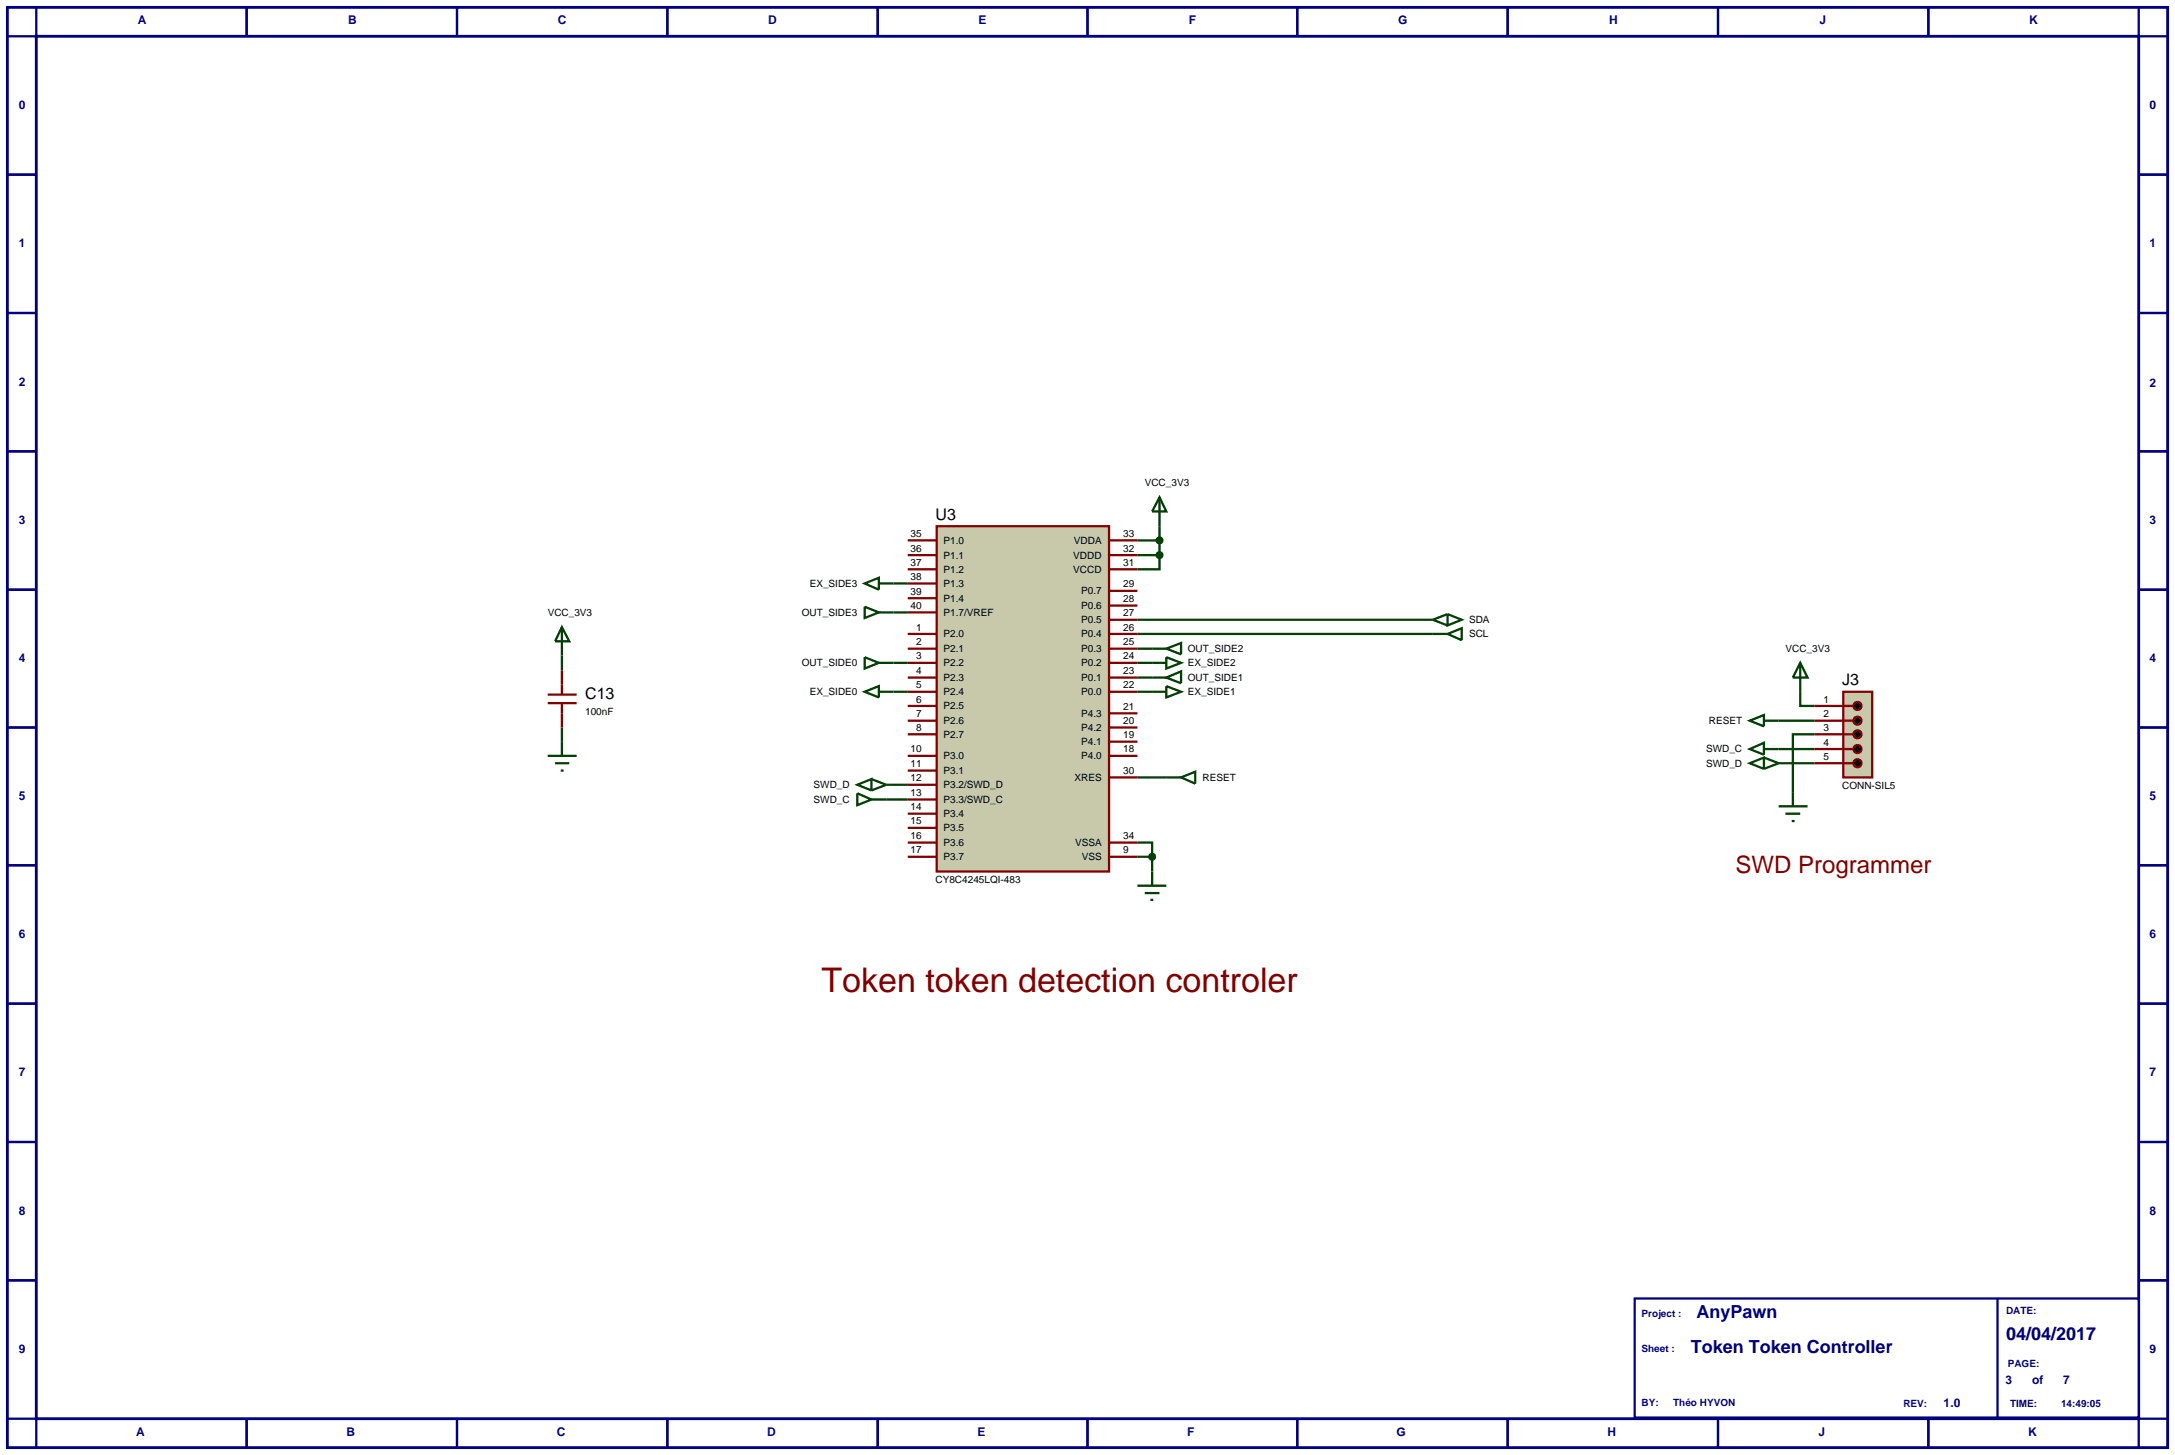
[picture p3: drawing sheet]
<svg xmlns="http://www.w3.org/2000/svg" width="384mm" height="257mm" viewBox="0 0 384 257" stroke-linecap="round" stroke-linejoin="round" font-family="sans-serif">
<path d="M1.3 1.3h381v254h-381zM6.4 6.4h370.8v243.8h-370.8z" fill="none" stroke="#000080" stroke-width=".5"/>
<g fill="none" stroke="#000080" stroke-width=".4">
<path d="M6.4 1.3v5.1h-5.1M43.5 1.3v5.1M80.6 1.3v5.1M117.7 1.3v5.1M154.8 1.3v5.1M191.8 1.3v5.1M228.8 1.3v5.1M265.9 1.3v5.1M303 1.3v5.1M340.1 1.3v5.1M377.2 1.3v5.1h5.1M1.3 30.8h5.1"/>
<path d="M377.2 30.8h5.1M1.3 55.2h5.1M377.2 55.2h5.1M1.3 79.6h5.1M377.2 79.6h5.1M1.3 104h5.1M377.2 104h5.1M1.3 128.3h5.1M377.2 128.3h5.1M1.3 152.6h5.1M377.2 152.6h5.1M1.3 177h5.1"/>
<path d="M377.2 177h5.1M1.3 201.4h5.1M377.2 201.4h5.1M1.3 225.8h5.1M377.2 225.8h5.1M1.3 250.2h5.1v5.1M43.5 250.2v5.1M80.6 250.2v5.1M117.7 250.2v5.1M154.8 250.2v5.1M191.8 250.2v5.1M228.8 250.2v5.1"/>
<path d="M265.9 250.2v5.1M303 250.2v5.1M340.1 250.2v5.1M382.3 250.2h-5.1v5.1"/>
</g>
<path d="M288.3 229h88.9v21h-88.9z" fill="#fff" stroke="#000080" stroke-width=".4"/>
<path d="M352.3 229v21" fill="none" stroke="#000080" stroke-width=".4"/>
<g fill="none" stroke="#004000" stroke-width=".4">
<path d="M200.6 95.3h3.9M200.6 97.9h3.9M204.5 97.9v2.5h-3.9M204.5 92.8v5.1M99.1 115.6v2.6M157.6 116.9h2.5M157.6 102.9h2.5M157.6 108h2.5M200.6 116.9h2.6M200.6 119.5h2.6M200.6 114.4h2.6M200.6 109.3h52.1"/>
<path d="M200.6 111.8h52.1M99.1 128.3v2.5M156.3 138.4h3.8M157.6 122h2.5M200.6 137.1h5.1M200.6 122h2.6M313.7 132.1h6.3M313.7 134.6h6.3M313.7 127.1h6.3M317.5 122v2.5h2.5M320 129.5h-3.8v10.2M156.3 141h3.8"/>
<path d="M200.6 148.6h2.6v2.5M200.6 151.1h2.6M203.2 151.1v2.6"/>
</g>
<path d="M165.2 92.8h30.4v60.9h-30.4z" fill="#c8c8aa" stroke="#800000" stroke-width=".4"/>
<g fill="none" stroke="#800000" stroke-width=".4">
<path d="M160.1 95.3h5.1M160.1 97.9h5.1M195.6 95.3h5M195.6 97.9h5M160.1 100.4h5.1M160.1 108h5.1M160.1 116.9h5.1M160.1 119.5h5.1M160.1 114.4h5.1M160.1 111.8h5.1M160.1 102.9h5.1M160.1 105.5h5.1"/>
<path d="M195.6 100.4h5M195.6 116.9h5M195.6 119.5h5M195.6 104.2h5M195.6 106.8h5M195.6 114.4h5M195.6 111.8h5M195.6 109.3h5M160.1 122h5.1M160.1 124.5h5.1M160.1 127.1h5.1M160.1 129.5h5.1"/>
<path d="M160.1 135.9h5.1M160.1 138.4h5.1M160.1 133.3h5.1M195.6 122h5M195.6 137.1h5M195.6 125.8h5M195.6 128.3h5M195.6 130.8h5M195.6 133.3h5M160.1 141h5.1M160.1 143.5h5.1M160.1 151.1h5.1"/>
<path d="M160.1 146h5.1M160.1 148.6h5.1M195.6 151.1h5M195.6 148.6h5"/>
</g>
<path d="M204.5 87.7l1.2 2.5h-2.5zM204.5 87.7v5.1" fill="none" stroke="#004000" stroke-width=".4"/>
<path d="M204.2 94.9l.3-.1-.5 .5zM204.5 94.8l.4 .2 .1 .3zM204.5 95.8l.5-.5-.1 .3zM204 95.3l.5 .5-.4-.2z" fill="#004000" stroke="#004000" stroke-width=".4"/>
<path d="M204.5 94.8l.5 .5-.5 .5-.5-.5z" fill="#004000"/>
<path d="M204.2 97.5l.3-.1-.5 .5zM204.5 97.4l.4 .2 .1 .3zM204.5 98.4l.5-.5-.1 .3zM204 97.9l.5 .5-.4-.2z" fill="#004000" stroke="#004000" stroke-width=".4"/>
<path d="M204.5 97.4l.5 .5-.5 .5-.5-.5z" fill="#004000"/>
<path d="M200.6 156.2h5.1M201.9 157.5h2.6M202.9 158.7h.5M203.2 153.7v2.5" fill="none" stroke="#004000" stroke-width=".4"/>
<path d="M202.8 150.8l.4-.2-.5 .5zM203.2 150.6l.4 .2 .1 .3zM203.7 151.1l-.1 .3-.4 .2zM202.7 151.1l.5 .5-.4-.2z" fill="#004000" stroke="#004000" stroke-width=".4"/>
<path d="M202.7 151.1l.5-.5 .5 .5-.5 .5z" fill="#004000"/>
<path d="M99.1 118.2v4.3M96.6 122.5h5.1M96.6 124h5.1M99.1 124v4.3" fill="none" stroke="#800000" stroke-width=".4"/>
<g fill="none" stroke="#004000" stroke-width=".4">
<path d="M99.1 110.6l1.3 2.5h-2.5zM99.1 110.6v5M152.5 102.9l2.5-1v2.1zM152.5 115.9l2.5 1-2.5 1zM152.5 107l2.5 1-2.5 1zM155 116.9h2.6M155 102.9h2.6M155 108h2.6M203.2 116.9h2.5M203.2 119.5h2.5M203.2 114.4h2.5M205.7 115.9l2.6 1-2.6 1z"/>
<path d="M205.7 119.5l2.6-1.1v2.1zM205.7 114.4l2.6-1v2zM252.7 111.8h2.6M255.3 108.3l2.5 1-2.5 1zM255.3 111.8l2.5-1v2.1zM255.3 108.3l-2.6 1 2.6 1M96.6 133.3h5.1M97.9 134.6h2.5M98.9 135.9h.5M99.1 130.8v2.5M151.2 139.9l2.5 1.1-2.5 1zM151.2 138.4l2.5-1v2z"/>
<path d="M152.5 122l2.5-1v2zM153.7 137.4l2.6 1-2.6 1M155 122h2.6M203.2 122h2.5M205.7 121l2.6 1-2.6 1zM205.7 137.1h2.6M208.3 137.1l2.5-1v2.1zM153.7 141h2.6"/>
</g>
<path d="M325.1 122h5.1v15.1h-5.1z" fill="#c8c8aa" stroke="#800000" stroke-width=".4"/>
<path d="M320 124.5h6.9M320 127.1h6.9M320 129.5h6.9M320 132.1h6.9M320 134.6h6.9" fill="none" stroke="#800000" stroke-width=".4"/>
<g fill="#000" stroke="#800000" stroke-width=".4">
<path d="M327.1 124l.5-.2-.7 .7zM327.6 123.8a.68 .68 0 0 1 .7 .7zM328.3 124.5a.68 .68 0 0 1-.7 .7zM326.9 124.5l.7 .7a.68 .68 0 0 1-.7-.7z"/>
<path d="M327.1 126.6l.5-.2-.7 .7zM327.6 126.4a.68 .68 0 0 1 .7 .7zM328.3 127.1a.68 .68 0 0 1-.7 .7zM326.9 127.1l.7 .7a.68 .68 0 0 1-.7-.7z"/>
<path d="M327.1 129l.5-.2-.7 .7zM327.6 128.8a.68 .68 0 0 1 .7 .7zM327.6 130.2l.7-.7a.68 .68 0 0 1-.7 .7zM326.9 129.5l.7 .7a.68 .68 0 0 1-.7-.7z"/>
<path d="M327.1 131.6l.5-.2-.7 .7zM327.6 131.4a.68 .68 0 0 1 .7 .7zM328.3 132.1a.68 .68 0 0 1-.7 .7zM326.9 132.1l.7 .7a.68 .68 0 0 1-.7-.7z"/>
<path d="M327.1 134.1l.5-.2-.7 .7zM327.6 133.9a.68 .68 0 0 1 .7 .7zM328.3 134.6a.68 .68 0 0 1-.7 .7zM326.9 134.6l.7 .7a.68 .68 0 0 1-.7-.7z"/>
</g>
<path d="M326.9 124.5l.7-.7 .7 .7-.7 .7zM326.9 127.1l.7-.7 .7 .7-.7 .7zM327.6 128.8l.7 .7-.7 .7-.7-.7zM327.6 131.4l.7 .7-.7 .7-.7-.7zM326.9 134.6l.7-.7 .7 .7-.7 .7z" fill="#000"/>
<path d="M317.5 116.9l1.3 2.6h-2.6zM317.5 116.9v5.1M308.6 132.1l2.5-1.1v2.1zM308.6 134.6l2.5-1v2zM308.6 127.1l2.5-1v2zM311.1 132.1h2.6M311.1 133.6l2.6 1-2.6 1M311.1 127.1h2.6M316.2 139.7v2.5M313.7 142.2h5.1M314.9 143.5h2.6M316 144.8h.5" fill="none" stroke="#004000" stroke-width=".4"/>
<text font-size="6" fill="#800000" x="144.9" y="174.9">Token token detection controler</text>
<text font-size="4.2" fill="#800000" x="306.1" y="154">SWD Programmer</text>
<g font-size="3.2" fill="#000080">
<text x="299.2" y="232.4">AnyPawn</text>
<text x="298.2" y="238.7">Token Token Controller</text>
<text x="353.8" y="236.4">04/04/2017</text>
</g>
<g font-size="2.8">
<text x="165" y="91.7">U3</text>
<text x="103.2" y="123.3">C13</text>
<text x="324.9" y="120.9">J3</text>
</g>
<g font-size="2.1" fill="#000080">
<text x="24.3" y="4.2">A</text>
<text x="61.4" y="4.2">B</text>
<text x="98.4" y="4.2">C</text>
<text x="135.5" y="4.2">D</text>
<text x="172.6" y="4.2">E</text>
<text x="209.7" y="4.2">F</text>
<text x="246.6" y="4.2">G</text>
<text x="283.8" y="4.2">H</text>
<text x="320.9" y="4.2">J</text>
<text x="357.9" y="4.2">K</text>
<text x="3.3" y="19.2">0</text>
<text x="379.1" y="19.2">0</text>
<text x="3.3" y="43.6">1</text>
<text x="379.1" y="43.6">1</text>
<text x="3.3" y="68">2</text>
<text x="379.1" y="68.2">2</text>
<text x="3.3" y="92.4">3</text>
<text x="379.1" y="92.4">3</text>
<text x="3.3" y="116.8">4</text>
<text x="379.1" y="116.8">4</text>
<text x="3.3" y="141">5</text>
<text x="379.1" y="141">5</text>
<text x="3.3" y="165.4">6</text>
<text x="379.1" y="165.4">6</text>
<text x="3.3" y="189.8">7</text>
<text x="379.1" y="189.8">7</text>
<text x="3.3" y="214.2">8</text>
<text x="379.1" y="214.2">8</text>
<text x="3.3" y="238.6">9</text>
<text x="379.1" y="238.6">9</text>
<text x="353.7" y="244">3</text>
<text x="358.4" y="244">of</text>
<text x="363.9" y="244">7</text>
<text x="342.8" y="248.1">1.0</text>
<text x="24" y="253.3">A</text>
<text x="61.1" y="253.3">B</text>
<text x="98.2" y="253.3">C</text>
<text x="135.3" y="253.3">D</text>
<text x="172.4" y="253.3">E</text>
<text x="209.4" y="253.3">F</text>
<text x="246.3" y="253.3">G</text>
<text x="283.5" y="253.3">H</text>
<text x="320.7" y="253.3">J</text>
<text x="357.7" y="253.3">K</text>
</g>
<g font-size="1.8">
<text x="201.9" y="85.8">VCC_3V3</text>
<text x="160.6" y="94.7">35</text>
<text x="166.4" y="95.9">P1.0</text>
<text x="189.4" y="95.9">VDDA</text>
<text x="198.1" y="94.7">33</text>
<text x="160.6" y="97.3">36</text>
<text x="160.6" y="99.8">37</text>
<text x="166.4" y="98.5">P1.1</text>
<text x="166.4" y="101">P1.2</text>
<text x="189.3" y="98.5">VDDD</text>
<text x="189.3" y="101">VCCD</text>
<text x="198.1" y="97.3">32</text>
<text x="198.1" y="99.8">31</text>
<text x="142.8" y="103.5">EX_SIDE3</text>
<text x="160.6" y="107.4">40</text>
<text x="160.6" y="102.3">38</text>
<text x="160.6" y="104.9">39</text>
<text x="166.4" y="103.5">P1.3</text>
<text x="166.4" y="106.1">P1.4</text>
<text x="190.7" y="104.8">P0.7</text>
<text x="190.7" y="107.4">P0.6</text>
<text x="198.1" y="103.6">29</text>
<text x="198.1" y="106.2">28</text>
<text x="96.6" y="108.6">VCC_3V3</text>
<text x="141.4" y="108.6">OUT_SIDE3</text>
<text x="161.6" y="113.8">2</text>
<text x="161.6" y="111.2">1</text>
<text x="166.4" y="108.6">P1.7/VREF</text>
<text x="166.4" y="112.4">P2.0</text>
<text x="190.7" y="109.9">P0.5</text>
<text x="190.7" y="112.4">P0.4</text>
<text x="198.1" y="113.8">25</text>
<text x="198.1" y="108.7">27</text>
<text x="198.1" y="111.2">26</text>
<text x="259.1" y="109.9">SDA</text>
<text x="259.1" y="112.4">SCL</text>
<text x="141.4" y="117.5">OUT_SIDE0</text>
<text x="161.6" y="116.3">3</text>
<text x="161.6" y="118.9">4</text>
<text x="166.4" y="117.5">P2.2</text>
<text x="166.4" y="115">P2.1</text>
<text x="190.7" y="115">P0.3</text>
<text x="190.7" y="117.5">P0.2</text>
<text x="198.1" y="116.3">24</text>
<text x="198.1" y="118.9">23</text>
<text x="209.5" y="117.5">EX_SIDE2</text>
<text x="209.5" y="115">OUT_SIDE2</text>
<text x="314.9" y="115">VCC_3V3</text>
<text x="142.8" y="122.6">EX_SIDE0</text>
<text x="161.6" y="121.4">5</text>
<text x="161.6" y="123.9">6</text>
<text x="166.4" y="120.1">P2.3</text>
<text x="166.4" y="122.6">P2.4</text>
<text x="166.4" y="125.1">P2.5</text>
<text x="190.7" y="120.1">P0.1</text>
<text x="190.7" y="122.6">P0.0</text>
<text x="198.1" y="121.4">22</text>
<text x="198.1" y="125.2">21</text>
<text x="209.5" y="122.6">EX_SIDE1</text>
<text x="209.5" y="120.1">OUT_SIDE1</text>
<text x="321.6" y="123.9">1</text>
<text x="103.2" y="126.1">100nF</text>
<text x="161.6" y="126.5">7</text>
<text x="161.6" y="128.9">8</text>
<text x="166.4" y="127.7">P2.6</text>
<text x="166.4" y="130.1">P2.7</text>
<text x="190.7" y="126.4">P4.3</text>
<text x="190.7" y="128.9">P4.2</text>
<text x="190.7" y="131.4">P4.1</text>
<text x="198.1" y="127.7">20</text>
<text x="198.1" y="130.2">19</text>
<text x="301.4" y="127.7">RESET</text>
<text x="321.6" y="126.5">2</text>
<text x="321.6" y="128.9">3</text>
<text x="321.6" y="131.5">4</text>
<text x="160.6" y="135.3">11</text>
<text x="160.6" y="137.8">12</text>
<text x="160.6" y="132.7">10</text>
<text x="166.4" y="136.5">P3.1</text>
<text x="166.4" y="133.9">P3.0</text>
<text x="189.5" y="137.7">XRES</text>
<text x="190.7" y="133.9">P4.0</text>
<text x="198.1" y="136.5">30</text>
<text x="198.1" y="132.7">18</text>
<text x="212.1" y="137.7">RESET</text>
<text x="300.9" y="132.7">SWD_C</text>
<text x="300.9" y="135.2">SWD_D</text>
<text x="321.6" y="134">5</text>
<text x="143.5" y="141.6">SWD_C</text>
<text x="143.5" y="139">SWD_D</text>
<text x="160.6" y="140.4">13</text>
<text x="160.6" y="142.9">14</text>
<text x="166.4" y="139">P3.2/SWD_D</text>
<text x="166.4" y="141.6">P3.3/SWD_C</text>
<text x="324.9" y="139.1">CONN-SIL5</text>
<text x="160.6" y="145.4">15</text>
<text x="160.6" y="148">16</text>
<text x="166.4" y="144.1">P3.4</text>
<text x="166.4" y="146.6">P3.5</text>
<text x="166.4" y="149.2">P3.6</text>
<text x="189.6" y="149.2">VSSA</text>
<text x="198.1" y="148">34</text>
<text x="160.6" y="150.5">17</text>
<text x="165" y="155.7">CY8C4245LQI-483</text>
<text x="166.4" y="151.7">P3.7</text>
<text x="190.8" y="151.7">VSS</text>
<text x="198.1" y="150.5">9</text>
</g>
<g font-size="1.8" fill="#000080">
<text x="289.5" y="232.2">Project :</text>
<text x="353.8" y="231.7">DATE:</text>
<text x="289.5" y="238.5">Sheet :</text>
<text x="354.1" y="241.1">PAGE:</text>
<text x="289.5" y="247.9">BY:</text>
<text x="295.1" y="247.9">Théo HYVON</text>
<text x="335.7" y="248.1">REV:</text>
<text x="354.5" y="248.1">TIME:</text>
<text x="363.5" y="248.1">14:49:05</text>
</g>
</svg>
